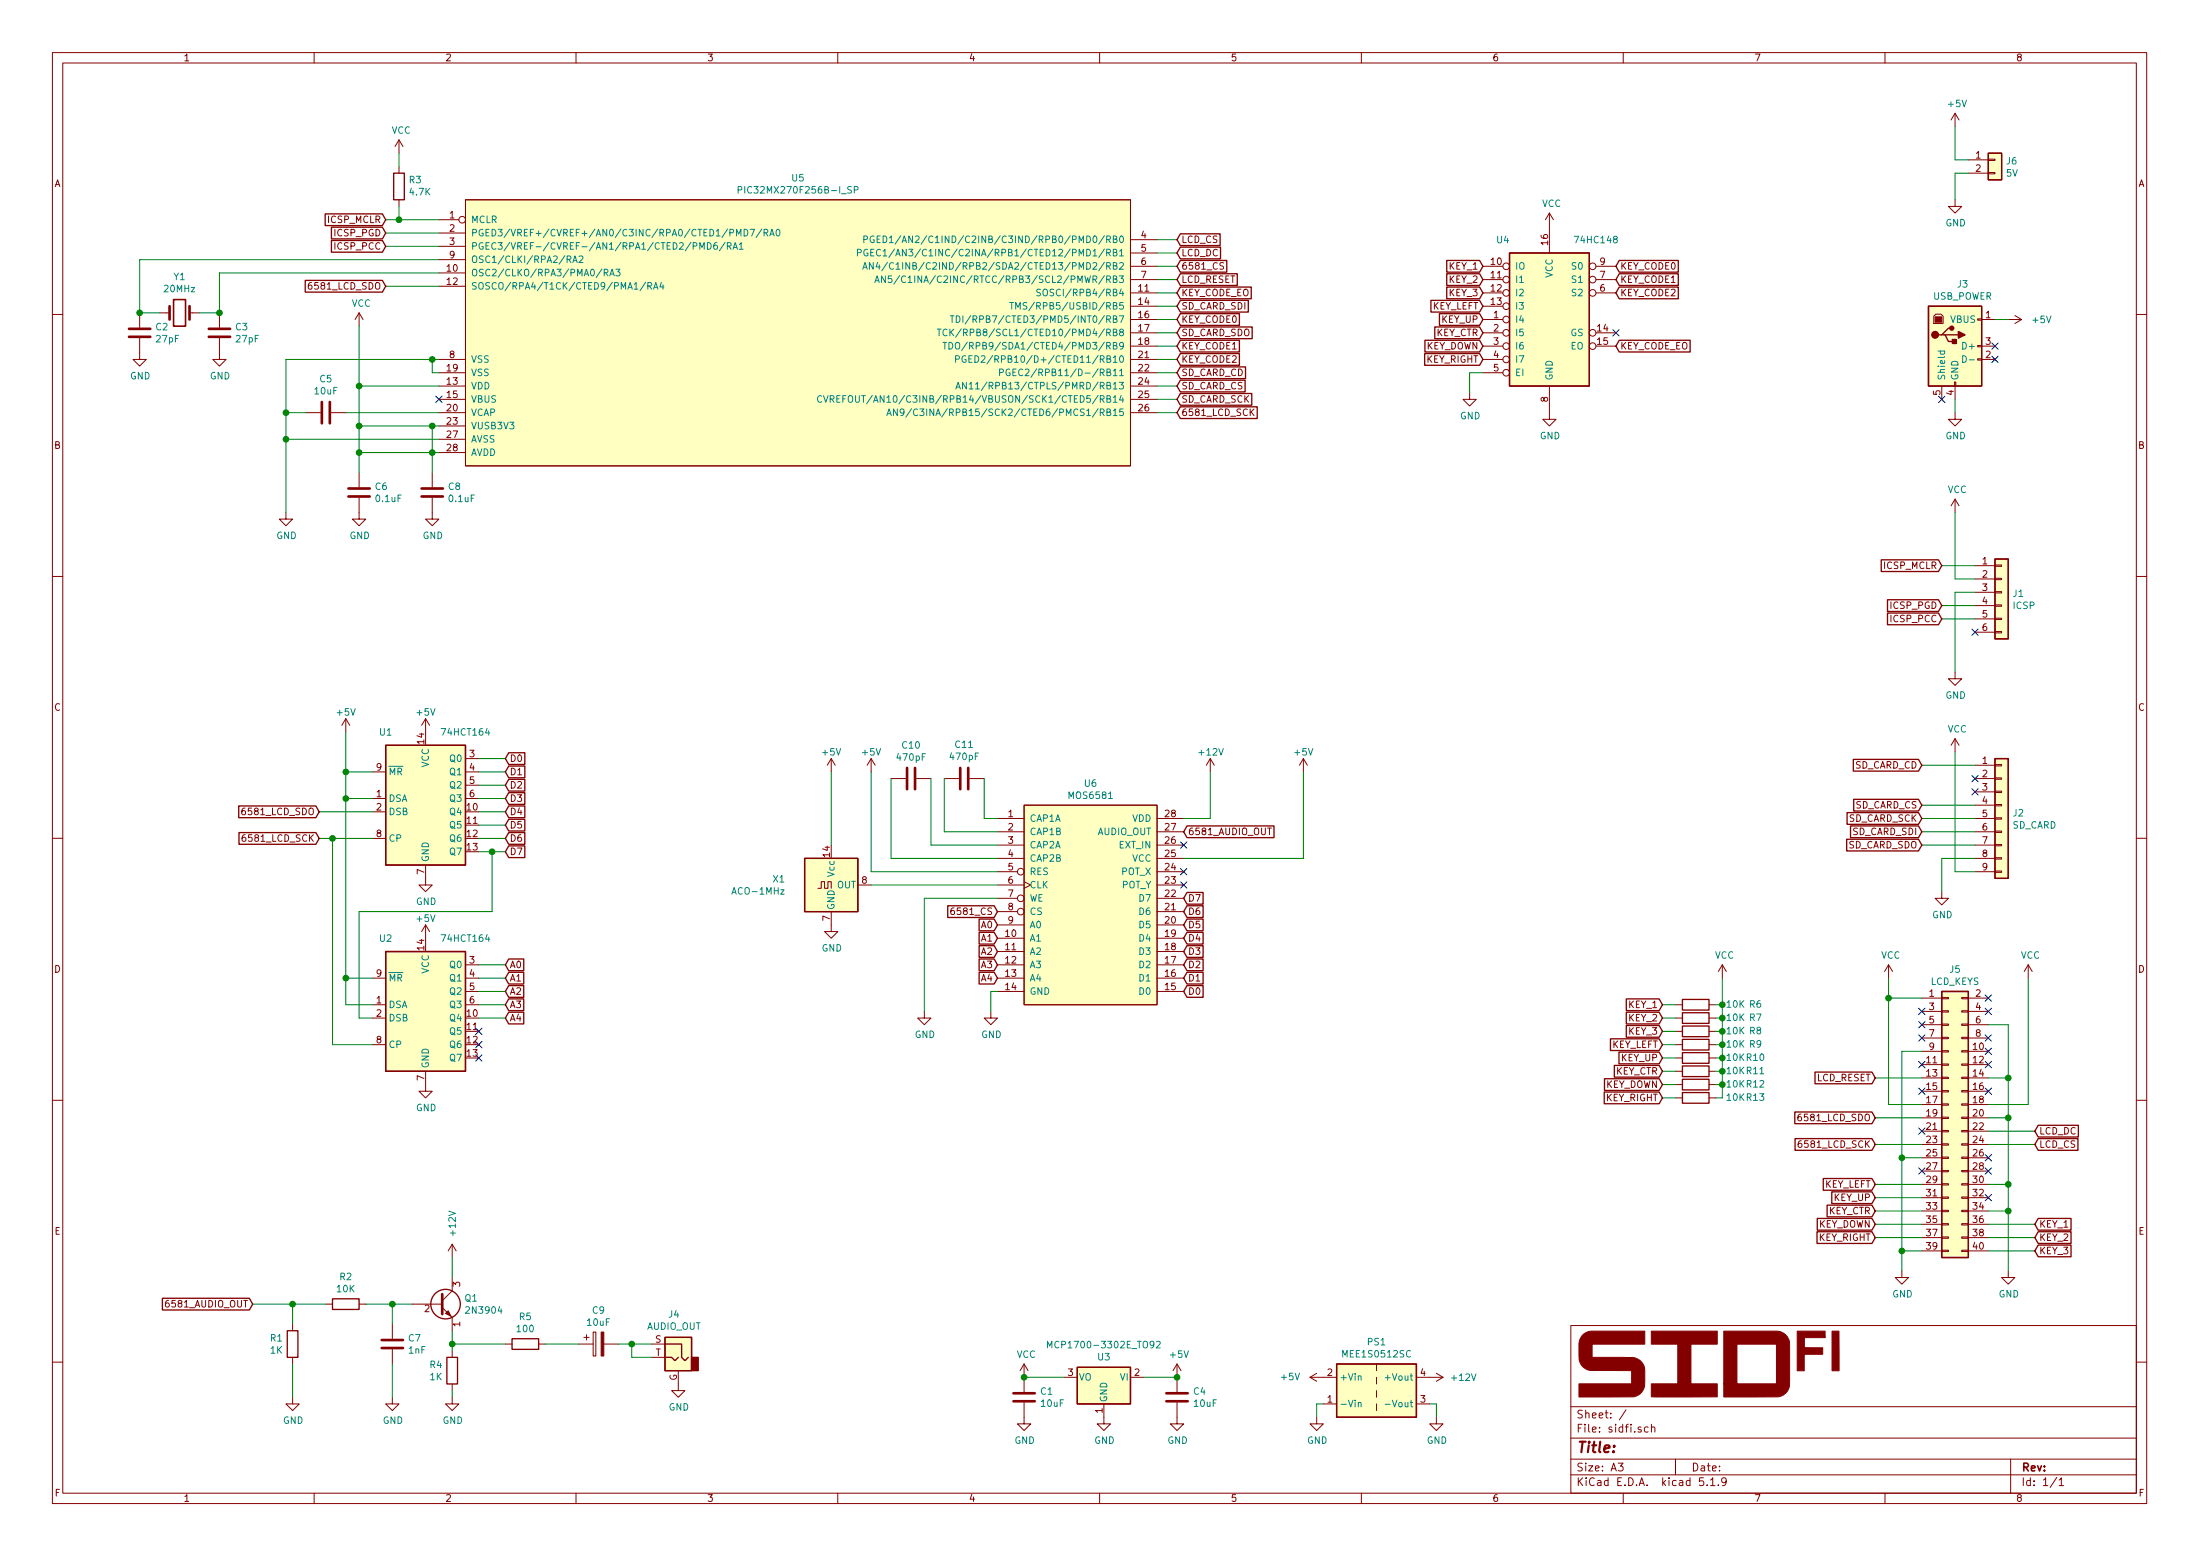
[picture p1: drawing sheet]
EESchema Schematic File Version 4
EELAYER 30 0
EELAYER END
$Descr A3 16535 11693
encoding utf-8
Sheet 1 1
Title ""
Date ""
Rev ""
Comp ""
Comment1 ""
Comment2 ""
Comment3 ""
Comment4 ""
$EndDescr
$Comp
L power:GND #PWR021
U 1 1
P 2150 3850
F 0 "#PWR021" H 2150 3600 50  0001 C CNN
F 1 "GND" H 2155 3677 50  0000 C CNN
F 2 "" H 2150 3850 50  0001 C CNN
F 3 "" H 2150 3850 50  0001 C CNN
	1    2150 3850
	1    0    0    -1  
$EndComp
Wire Wire Line
	2700 3200 2700 2900
$Comp
L power:VCC #PWR024
U 1 1
P 2700 2450
F 0 "#PWR024" H 2700 2300 50  0001 C CNN
F 1 "VCC" H 2717 2623 50  0000 C CNN
F 2 "" H 2700 2450 50  0001 C CNN
F 3 "" H 2700 2450 50  0001 C CNN
	1    2700 2450
	1    0    0    -1  
$EndComp
Wire Wire Line
	2700 3400 2700 3200
Connection ~ 2700 3200
Connection ~ 2700 2900
Wire Wire Line
	2700 2900 2700 2450
$Comp
L Device:C C5
U 1 1
P 2450 3100
F 0 "C5" V 2195 3100 50  0000 C CNN
F 1 "10uF" V 2286 3100 50  0000 C CNN
F 2 "Capacitor_THT:C_Disc_D5.0mm_W2.5mm_P5.00mm" H 2488 2950 50  0001 C CNN
F 3 "~" H 2450 3100 50  0001 C CNN
	1    2450 3100
	0    1    1    0   
$EndComp
Wire Wire Line
	2300 3100 2150 3100
Wire Wire Line
	2150 3100 2150 3300
Connection ~ 2150 3300
Wire Wire Line
	2150 2700 2150 3100
Connection ~ 2150 3100
$Comp
L power:VCC #PWR027
U 1 1
P 3000 1150
F 0 "#PWR027" H 3000 1000 50  0001 C CNN
F 1 "VCC" H 3017 1323 50  0000 C CNN
F 2 "" H 3000 1150 50  0001 C CNN
F 3 "" H 3000 1150 50  0001 C CNN
	1    3000 1150
	1    0    0    -1  
$EndComp
$Comp
L Device:C C6
U 1 1
P 2700 3700
F 0 "C6" H 2815 3746 50  0000 L CNN
F 1 "0.1uF" H 2815 3655 50  0000 L CNN
F 2 "Capacitor_THT:C_Disc_D5.0mm_W2.5mm_P5.00mm" H 2738 3550 50  0001 C CNN
F 3 "~" H 2700 3700 50  0001 C CNN
	1    2700 3700
	1    0    0    -1  
$EndComp
Wire Wire Line
	2600 3100 3300 3100
Wire Wire Line
	2700 3200 3250 3200
Wire Wire Line
	2150 3300 3300 3300
Wire Wire Line
	2700 3400 3250 3400
$Comp
L Device:C C8
U 1 1
P 3250 3700
F 0 "C8" H 3365 3746 50  0000 L CNN
F 1 "0.1uF" H 3365 3655 50  0000 L CNN
F 2 "Capacitor_THT:C_Disc_D5.0mm_W2.5mm_P5.00mm" H 3288 3550 50  0001 C CNN
F 3 "~" H 3250 3700 50  0001 C CNN
	1    3250 3700
	1    0    0    -1  
$EndComp
Wire Wire Line
	3250 3400 3250 3200
Connection ~ 3250 3400
Wire Wire Line
	3250 3400 3300 3400
Connection ~ 3250 3200
Wire Wire Line
	3250 3200 3300 3200
Wire Wire Line
	3250 3400 3250 3550
$Comp
L power:GND #PWR025
U 1 1
P 2700 3850
F 0 "#PWR025" H 2700 3600 50  0001 C CNN
F 1 "GND" H 2705 3677 50  0000 C CNN
F 2 "" H 2700 3850 50  0001 C CNN
F 3 "" H 2700 3850 50  0001 C CNN
	1    2700 3850
	1    0    0    -1  
$EndComp
$Comp
L power:GND #PWR030
U 1 1
P 3250 3850
F 0 "#PWR030" H 3250 3600 50  0001 C CNN
F 1 "GND" H 3255 3677 50  0000 C CNN
F 2 "" H 3250 3850 50  0001 C CNN
F 3 "" H 3250 3850 50  0001 C CNN
	1    3250 3850
	1    0    0    -1  
$EndComp
Wire Wire Line
	2150 3300 2150 3850
$Comp
L Device:R R3
U 1 1
P 3000 1400
F 0 "R3" H 2930 1354 50  0000 R CNN
F 1 "4.7K" H 2930 1445 50  0000 R CNN
F 2 "Resistor_THT:R_Axial_DIN0207_L6.3mm_D2.5mm_P7.62mm_Horizontal" V 2930 1400 50  0001 C CNN
F 3 "~" H 3000 1400 50  0001 C CNN
	1    3000 1400
	-1   0    0    1   
$EndComp
Text GLabel 2900 1750 0    50   Input ~ 0
ICSP_PGD
Text GLabel 2900 1850 0    50   Input ~ 0
ICSP_PCC
Wire Wire Line
	2900 1750 3300 1750
Text GLabel 2900 1650 0    50   Input ~ 0
ICSP_MCLR
Wire Wire Line
	2900 1650 3000 1650
Wire Wire Line
	3000 1550 3000 1650
Connection ~ 3000 1650
Wire Wire Line
	3000 1650 3300 1650
$Comp
L Device:Crystal Y1
U 1 1
P 1350 2350
F 0 "Y1" H 1350 2082 50  0000 C CNN
F 1 "20MHz" H 1350 2173 50  0000 C CNN
F 2 "Crystal:Crystal_HC49-U_Vertical" H 1350 2350 50  0001 C CNN
F 3 "~" H 1350 2350 50  0001 C CNN
	1    1350 2350
	-1   0    0    1   
$EndComp
Wire Wire Line
	1650 2050 1650 2350
$Comp
L Device:C C2
U 1 1
P 1050 2500
F 0 "C2" H 1165 2546 50  0000 L CNN
F 1 "27pF" H 1165 2455 50  0000 L CNN
F 2 "Capacitor_THT:C_Disc_D5.0mm_W2.5mm_P5.00mm" H 1088 2350 50  0001 C CNN
F 3 "~" H 1050 2500 50  0001 C CNN
	1    1050 2500
	1    0    0    -1  
$EndComp
$Comp
L Device:C C3
U 1 1
P 1650 2500
F 0 "C3" H 1765 2546 50  0000 L CNN
F 1 "27pF" H 1765 2455 50  0000 L CNN
F 2 "Capacitor_THT:C_Disc_D5.0mm_W2.5mm_P5.00mm" H 1688 2350 50  0001 C CNN
F 3 "~" H 1650 2500 50  0001 C CNN
	1    1650 2500
	1    0    0    -1  
$EndComp
Wire Wire Line
	1500 2350 1650 2350
Connection ~ 1650 2350
Wire Wire Line
	1200 2350 1050 2350
$Comp
L power:GND #PWR016
U 1 1
P 1650 2650
F 0 "#PWR016" H 1650 2400 50  0001 C CNN
F 1 "GND" H 1655 2477 50  0000 C CNN
F 2 "" H 1650 2650 50  0001 C CNN
F 3 "" H 1650 2650 50  0001 C CNN
	1    1650 2650
	1    0    0    -1  
$EndComp
$Comp
L power:GND #PWR013
U 1 1
P 1050 2650
F 0 "#PWR013" H 1050 2400 50  0001 C CNN
F 1 "GND" H 1055 2477 50  0000 C CNN
F 2 "" H 1050 2650 50  0001 C CNN
F 3 "" H 1050 2650 50  0001 C CNN
	1    1050 2650
	1    0    0    -1  
$EndComp
Wire Wire Line
	2900 1850 3300 1850
NoConn ~ 14850 4750
$Comp
L power:VCC #PWR01
U 1 1
P 14700 3850
F 0 "#PWR01" H 14700 3700 50  0001 C CNN
F 1 "VCC" H 14717 4023 50  0000 C CNN
F 2 "" H 14700 3850 50  0001 C CNN
F 3 "" H 14700 3850 50  0001 C CNN
	1    14700 3850
	1    0    0    -1  
$EndComp
$Comp
L power:GND #PWR02
U 1 1
P 14700 5050
F 0 "#PWR02" H 14700 4800 50  0001 C CNN
F 1 "GND" H 14705 4877 50  0000 C CNN
F 2 "" H 14700 5050 50  0001 C CNN
F 3 "" H 14700 5050 50  0001 C CNN
	1    14700 5050
	1    0    0    -1  
$EndComp
Wire Wire Line
	14700 4450 14700 5050
Wire Wire Line
	14700 4350 14700 3850
Text GLabel 14600 4250 0    50   Input ~ 0
ICSP_MCLR
Text GLabel 14600 4550 0    50   Input ~ 0
ICSP_PGD
Text GLabel 14600 4650 0    50   Input ~ 0
ICSP_PCC
$Comp
L Connector_Generic:Conn_01x06 J1
U 1 1
P 15050 4450
F 0 "J1" H 15130 4442 50  0000 L CNN
F 1 "ICSP" H 15130 4351 50  0000 L CNN
F 2 "Connector_PinHeader_2.54mm:PinHeader_1x06_P2.54mm_Vertical" H 15050 4450 50  0001 C CNN
F 3 "~" H 15050 4450 50  0001 C CNN
	1    15050 4450
	1    0    0    -1  
$EndComp
$Comp
L power:+5V #PWR018
U 1 1
P 8850 10350
F 0 "#PWR018" H 8850 10200 50  0001 C CNN
F 1 "+5V" H 8865 10523 50  0000 C CNN
F 2 "" H 8850 10350 50  0001 C CNN
F 3 "" H 8850 10350 50  0001 C CNN
	1    8850 10350
	1    0    0    -1  
$EndComp
Wire Wire Line
	7700 10350 8000 10350
$Comp
L power:VCC #PWR010
U 1 1
P 7700 10350
F 0 "#PWR010" H 7700 10200 50  0001 C CNN
F 1 "VCC" H 7717 10523 50  0000 C CNN
F 2 "" H 7700 10350 50  0001 C CNN
F 3 "" H 7700 10350 50  0001 C CNN
	1    7700 10350
	1    0    0    -1  
$EndComp
Wire Wire Line
	8600 10350 8850 10350
$Comp
L power:GND #PWR011
U 1 1
P 7700 10650
F 0 "#PWR011" H 7700 10400 50  0001 C CNN
F 1 "GND" H 7705 10477 50  0000 C CNN
F 2 "" H 7700 10650 50  0001 C CNN
F 3 "" H 7700 10650 50  0001 C CNN
	1    7700 10650
	1    0    0    -1  
$EndComp
$Comp
L power:GND #PWR019
U 1 1
P 8850 10650
F 0 "#PWR019" H 8850 10400 50  0001 C CNN
F 1 "GND" H 8855 10477 50  0000 C CNN
F 2 "" H 8850 10650 50  0001 C CNN
F 3 "" H 8850 10650 50  0001 C CNN
	1    8850 10650
	1    0    0    -1  
$EndComp
Connection ~ 7700 10350
$Comp
L Device:C C1
U 1 1
P 7700 10500
F 0 "C1" H 7818 10546 50  0000 L CNN
F 1 "10uF" H 7818 10455 50  0000 L CNN
F 2 "Capacitor_THT:C_Disc_D5.0mm_W2.5mm_P5.00mm" H 7738 10350 50  0001 C CNN
F 3 "~" H 7700 10500 50  0001 C CNN
	1    7700 10500
	1    0    0    -1  
$EndComp
Connection ~ 8850 10350
$Comp
L Device:C C4
U 1 1
P 8850 10500
F 0 "C4" H 8968 10546 50  0000 L CNN
F 1 "10uF" H 8968 10455 50  0000 L CNN
F 2 "Capacitor_THT:C_Disc_D5.0mm_W2.5mm_P5.00mm" H 8888 10350 50  0001 C CNN
F 3 "~" H 8850 10500 50  0001 C CNN
	1    8850 10500
	1    0    0    -1  
$EndComp
$Comp
L power:GND #PWR015
U 1 1
P 8300 10650
F 0 "#PWR015" H 8300 10400 50  0001 C CNN
F 1 "GND" H 8305 10477 50  0000 C CNN
F 2 "" H 8300 10650 50  0001 C CNN
F 3 "" H 8300 10650 50  0001 C CNN
	1    8300 10650
	1    0    0    -1  
$EndComp
$Comp
L Regulator_Linear:MCP1700-3302E_TO92 U3
U 1 1
P 8300 10350
F 0 "U3" H 8300 10201 50  0000 C CNN
F 1 "MCP1700-3302E_TO92" H 8300 10110 50  0000 C CNN
F 2 "Package_TO_SOT_THT:TO-92_HandSolder" H 8300 10150 50  0001 C CIN
F 3 "http://ww1.microchip.com/downloads/en/DeviceDoc/20001826D.pdf" H 8300 10350 50  0001 C CNN
	1    8300 10350
	-1   0    0    1   
$EndComp
Wire Wire Line
	2700 2900 3300 2900
Wire Wire Line
	2700 3400 2700 3550
Connection ~ 2700 3400
Wire Wire Line
	2150 2700 3250 2700
Wire Wire Line
	3300 2800 3250 2800
Wire Wire Line
	3250 2800 3250 2700
Connection ~ 3250 2700
Wire Wire Line
	3250 2700 3300 2700
Wire Wire Line
	3300 2050 1650 2050
$Comp
L sidfi:PIC32MX270F256B-I_SP U5
U 1 1
P 6000 2500
F 0 "U5" H 6000 3665 50  0000 C CNN
F 1 "PIC32MX270F256B-I_SP" H 6000 3574 50  0000 C CNN
F 2 "Package_DIP:DIP-28_W7.62mm_Socket" H 3950 2550 50  0001 C CNN
F 3 "http://ww1.microchip.com/downloads/en/DeviceDoc/PIC32MX1XX2XX-28-36-44-PIN-DS60001168K.pdf" H 4950 2500 50  0001 C CNN
	1    6000 2500
	1    0    0    -1  
$EndComp
$Comp
L sidfi:MOS6581 U6
U 1 1
P 8200 6550
F 0 "U6" H 8200 7215 50  0000 C CNN
F 1 "MOS6581" H 8200 7124 50  0000 C CNN
F 2 "Package_DIP:DIP-28_W15.24mm" H 8300 6550 50  0001 C CNN
F 3 "" H 8300 6550 50  0001 C CNN
	1    8200 6550
	1    0    0    -1  
$EndComp
$Comp
L 74xx:74HCT164 U1
U 1 1
P 3200 6000
F 0 "U1" H 2900 6500 50  0000 C CNN
F 1 "74HCT164" H 3500 6500 50  0000 C CNN
F 2 "Package_DIP:DIP-14_W7.62mm" H 4100 5700 50  0001 C CNN
F 3 "https://assets.nexperia.com/documents/data-sheet/74HC_HCT164.pdf" H 4100 5700 50  0001 C CNN
	1    3200 6000
	1    0    0    -1  
$EndComp
NoConn ~ 8900 6550
NoConn ~ 8900 6650
NoConn ~ 8900 6350
$Comp
L Device:C C11
U 1 1
P 7250 5850
F 0 "C11" V 7502 5850 50  0000 C CNN
F 1 "470pF" V 7411 5850 50  0000 C CNN
F 2 "Capacitor_THT:C_Disc_D5.0mm_W2.5mm_P5.00mm" H 7288 5700 50  0001 C CNN
F 3 "~" H 7250 5850 50  0001 C CNN
	1    7250 5850
	0    -1   -1   0   
$EndComp
$Comp
L Device:C C10
U 1 1
P 6850 5850
F 0 "C10" V 6598 5850 50  0000 C CNN
F 1 "470pF" V 6689 5850 50  0000 C CNN
F 2 "Capacitor_THT:C_Disc_D5.0mm_W2.5mm_P5.00mm" H 6888 5700 50  0001 C CNN
F 3 "~" H 6850 5850 50  0001 C CNN
	1    6850 5850
	0    1    1    0   
$EndComp
Wire Wire Line
	7500 6150 7400 6150
Wire Wire Line
	7400 6150 7400 5850
Wire Wire Line
	7500 6250 7100 6250
Wire Wire Line
	7100 6250 7100 5850
Wire Wire Line
	7500 6350 7000 6350
Wire Wire Line
	7000 6350 7000 5850
Wire Wire Line
	7500 6450 6700 6450
Wire Wire Line
	6700 6450 6700 5850
Text GLabel 7500 6950 0    50   Input ~ 0
A0
Text GLabel 7500 7050 0    50   Input ~ 0
A1
Text GLabel 7500 7150 0    50   Input ~ 0
A2
Text GLabel 7500 7250 0    50   Input ~ 0
A3
Text GLabel 7500 7350 0    50   Input ~ 0
A4
Text GLabel 8900 6750 2    50   Input ~ 0
D7
Text GLabel 8900 6850 2    50   Input ~ 0
D6
Text GLabel 8900 6950 2    50   Input ~ 0
D5
Text GLabel 8900 7050 2    50   Input ~ 0
D4
Text GLabel 8900 7150 2    50   Input ~ 0
D3
Text GLabel 8900 7250 2    50   Input ~ 0
D2
Text GLabel 8900 7350 2    50   Input ~ 0
D1
Text GLabel 8900 7450 2    50   Input ~ 0
D0
Text GLabel 3800 5700 2    50   Input ~ 0
D0
Text GLabel 3800 5800 2    50   Input ~ 0
D1
Text GLabel 3800 5900 2    50   Input ~ 0
D2
Text GLabel 3800 6000 2    50   Input ~ 0
D3
Text GLabel 3800 6100 2    50   Input ~ 0
D4
Text GLabel 3800 6200 2    50   Input ~ 0
D5
Text GLabel 3800 6300 2    50   Input ~ 0
D6
Text GLabel 3800 6400 2    50   Input ~ 0
D7
$Comp
L sidfi:MEE1S0512SC PS1
U 1 1
P 10350 10450
F 0 "PS1" H 10350 10817 50  0000 C CNN
F 1 "MEE1S0512SC" H 10350 10726 50  0000 C CNN
F 2 "Converter_DCDC:Converter_DCDC_Murata_MEE1SxxxxSC_THT" H 9300 10200 50  0001 L CNN
F 3 "https://power.murata.com/pub/data/power/ncl/kdc_mee1.pdf" H 11400 10150 50  0001 L CNN
	1    10350 10450
	1    0    0    -1  
$EndComp
$Comp
L power:+5V #PWR038
U 1 1
P 9950 10350
F 0 "#PWR038" H 9950 10200 50  0001 C CNN
F 1 "+5V" V 9950 10600 50  0000 C CNN
F 2 "" H 9950 10350 50  0001 C CNN
F 3 "" H 9950 10350 50  0001 C CNN
	1    9950 10350
	0    -1   -1   0   
$EndComp
$Comp
L power:GND #PWR037
U 1 1
P 9900 10650
F 0 "#PWR037" H 9900 10400 50  0001 C CNN
F 1 "GND" H 9905 10477 50  0000 C CNN
F 2 "" H 9900 10650 50  0001 C CNN
F 3 "" H 9900 10650 50  0001 C CNN
	1    9900 10650
	1    0    0    -1  
$EndComp
$Comp
L power:GND #PWR040
U 1 1
P 10800 10650
F 0 "#PWR040" H 10800 10400 50  0001 C CNN
F 1 "GND" H 10805 10477 50  0000 C CNN
F 2 "" H 10800 10650 50  0001 C CNN
F 3 "" H 10800 10650 50  0001 C CNN
	1    10800 10650
	1    0    0    -1  
$EndComp
Wire Wire Line
	10750 10550 10800 10550
Wire Wire Line
	10800 10550 10800 10650
Wire Wire Line
	9950 10550 9900 10550
Wire Wire Line
	9900 10550 9900 10650
$Comp
L power:+12V #PWR039
U 1 1
P 10750 10350
F 0 "#PWR039" H 10750 10200 50  0001 C CNN
F 1 "+12V" V 10750 10500 50  0000 L CNN
F 2 "" H 10750 10350 50  0001 C CNN
F 3 "" H 10750 10350 50  0001 C CNN
	1    10750 10350
	0    1    1    0   
$EndComp
$Comp
L power:+12V #PWR041
U 1 1
P 9100 5800
F 0 "#PWR041" H 9100 5650 50  0001 C CNN
F 1 "+12V" H 9000 5950 50  0000 L CNN
F 2 "" H 9100 5800 50  0001 C CNN
F 3 "" H 9100 5800 50  0001 C CNN
	1    9100 5800
	1    0    0    -1  
$EndComp
$Comp
L power:+5V #PWR06
U 1 1
P 3200 5500
F 0 "#PWR06" H 3200 5350 50  0001 C CNN
F 1 "+5V" H 3200 5650 50  0000 C CNN
F 2 "" H 3200 5500 50  0001 C CNN
F 3 "" H 3200 5500 50  0001 C CNN
	1    3200 5500
	1    0    0    -1  
$EndComp
$Comp
L power:GND #PWR07
U 1 1
P 3200 6600
F 0 "#PWR07" H 3200 6350 50  0001 C CNN
F 1 "GND" H 3205 6427 50  0000 C CNN
F 2 "" H 3200 6600 50  0001 C CNN
F 3 "" H 3200 6600 50  0001 C CNN
	1    3200 6600
	1    0    0    -1  
$EndComp
$Comp
L power:+5V #PWR031
U 1 1
P 6250 5800
F 0 "#PWR031" H 6250 5650 50  0001 C CNN
F 1 "+5V" H 6250 5950 50  0000 C CNN
F 2 "" H 6250 5800 50  0001 C CNN
F 3 "" H 6250 5800 50  0001 C CNN
	1    6250 5800
	1    0    0    -1  
$EndComp
$Comp
L power:GND #PWR032
U 1 1
P 6250 6950
F 0 "#PWR032" H 6250 6700 50  0001 C CNN
F 1 "GND" H 6255 6777 50  0000 C CNN
F 2 "" H 6250 6950 50  0001 C CNN
F 3 "" H 6250 6950 50  0001 C CNN
	1    6250 6950
	1    0    0    -1  
$EndComp
Wire Wire Line
	6550 6650 7500 6650
$Comp
L Oscillator:ACO-xxxMHz X1
U 1 1
P 6250 6650
F 0 "X1" H 5907 6696 50  0000 R CNN
F 1 "ACO-1MHz" H 5907 6605 50  0000 R CNN
F 2 "Oscillator:Oscillator_DIP-14" H 6700 6300 50  0001 C CNN
F 3 "http://www.conwin.com/datasheets/cx/cx030.pdf" H 6150 6650 50  0001 C CNN
	1    6250 6650
	1    0    0    -1  
$EndComp
Text GLabel 7500 6850 0    50   Input ~ 0
6581_CS
$Comp
L power:GND #PWR036
U 1 1
P 7450 7600
F 0 "#PWR036" H 7450 7350 50  0001 C CNN
F 1 "GND" H 7455 7427 50  0000 C CNN
F 2 "" H 7450 7600 50  0001 C CNN
F 3 "" H 7450 7600 50  0001 C CNN
	1    7450 7600
	1    0    0    -1  
$EndComp
Wire Wire Line
	7500 7450 7450 7450
Wire Wire Line
	7450 7450 7450 7600
Text GLabel 8900 6250 2    50   Input ~ 0
6581_AUDIO_OUT
$Comp
L power:GND #PWR035
U 1 1
P 6950 7600
F 0 "#PWR035" H 6950 7350 50  0001 C CNN
F 1 "GND" H 6955 7427 50  0000 C CNN
F 2 "" H 6950 7600 50  0001 C CNN
F 3 "" H 6950 7600 50  0001 C CNN
	1    6950 7600
	1    0    0    -1  
$EndComp
Wire Wire Line
	7500 6750 6950 6750
Wire Wire Line
	6950 6750 6950 7600
$Comp
L power:+5V #PWR033
U 1 1
P 6550 5800
F 0 "#PWR033" H 6550 5650 50  0001 C CNN
F 1 "+5V" H 6550 5950 50  0000 C CNN
F 2 "" H 6550 5800 50  0001 C CNN
F 3 "" H 6550 5800 50  0001 C CNN
	1    6550 5800
	1    0    0    -1  
$EndComp
Wire Wire Line
	7500 6550 6550 6550
$Comp
L power:+5V #PWR05
U 1 1
P 2600 5500
F 0 "#PWR05" H 2600 5350 50  0001 C CNN
F 1 "+5V" H 2600 5650 50  0000 C CNN
F 2 "" H 2600 5500 50  0001 C CNN
F 3 "" H 2600 5500 50  0001 C CNN
	1    2600 5500
	1    0    0    -1  
$EndComp
Wire Wire Line
	2800 6000 2600 6000
Wire Wire Line
	2600 6000 2600 5800
Wire Wire Line
	2800 5800 2600 5800
Connection ~ 2600 5800
Wire Wire Line
	2600 5800 2600 5500
Wire Wire Line
	3600 5700 3800 5700
Wire Wire Line
	3800 5800 3600 5800
Wire Wire Line
	3600 5900 3800 5900
Wire Wire Line
	3800 6000 3600 6000
Wire Wire Line
	3600 6100 3800 6100
Wire Wire Line
	3600 6200 3800 6200
Wire Wire Line
	3600 6300 3800 6300
Text GLabel 2400 6300 0    50   Input ~ 0
6581_LCD_SCK
Text GLabel 2400 6100 0    50   Input ~ 0
6581_LCD_SDO
Wire Wire Line
	2400 6100 2800 6100
Text GLabel 2900 2150 0    50   Input ~ 0
6581_LCD_SDO
Wire Wire Line
	2900 2150 3300 2150
Text GLabel 8850 3100 2    50   Input ~ 0
6581_LCD_SCK
Wire Wire Line
	8700 3100 8850 3100
Text GLabel 8850 2000 2    50   Input ~ 0
6581_CS
Wire Wire Line
	8850 2000 8700 2000
Text GLabel 8850 2900 2    50   Input ~ 0
SD_CARD_CS
Wire Wire Line
	8850 2900 8700 2900
Text GLabel 8850 2800 2    50   Input ~ 0
SD_CARD_CD
Wire Wire Line
	8700 2800 8850 2800
Text GLabel 8850 2500 2    50   Input ~ 0
SD_CARD_SDO
Text GLabel 8850 2300 2    50   Input ~ 0
SD_CARD_SDI
Text GLabel 8850 3000 2    50   Input ~ 0
SD_CARD_SCK
Wire Wire Line
	8850 3000 8700 3000
Wire Wire Line
	8850 2500 8700 2500
Wire Wire Line
	8850 2300 8700 2300
Text GLabel 1900 9800 0    50   Input ~ 0
6581_AUDIO_OUT
$Comp
L Connector:AudioJack2_Ground J4
U 1 1
P 5100 10200
F 0 "J4" H 5132 10525 50  0000 C CNN
F 1 "AUDIO_OUT" H 5132 10434 50  0000 C CNN
F 2 "sidfi:CUI_SJ1-3523NG" H 5100 10200 50  0001 C CNN
F 3 "~" H 5100 10200 50  0001 C CNN
	1    5100 10200
	-1   0    0    -1  
$EndComp
$Comp
L power:GND #PWR034
U 1 1
P 5100 10400
F 0 "#PWR034" H 5100 10150 50  0001 C CNN
F 1 "GND" H 5105 10227 50  0000 C CNN
F 2 "" H 5100 10400 50  0001 C CNN
F 3 "" H 5100 10400 50  0001 C CNN
	1    5100 10400
	1    0    0    -1  
$EndComp
$Comp
L Device:R R1
U 1 1
P 2200 10100
F 0 "R1" H 2270 10146 50  0000 L CNN
F 1 "1K" H 2270 10055 50  0000 L CNN
F 2 "Resistor_THT:R_Axial_DIN0207_L6.3mm_D2.5mm_P7.62mm_Horizontal" V 2130 10100 50  0001 C CNN
F 3 "~" H 2200 10100 50  0001 C CNN
	1    2200 10100
	-1   0    0    -1  
$EndComp
Wire Wire Line
	2200 9950 2200 9800
Connection ~ 2200 9800
Wire Wire Line
	2200 9800 1900 9800
$Comp
L power:GND #PWR020
U 1 1
P 2200 10500
F 0 "#PWR020" H 2200 10250 50  0001 C CNN
F 1 "GND" H 2205 10327 50  0000 C CNN
F 2 "" H 2200 10500 50  0001 C CNN
F 3 "" H 2200 10500 50  0001 C CNN
	1    2200 10500
	1    0    0    -1  
$EndComp
NoConn ~ 3300 3000
$Comp
L Connector_Generic:Conn_01x09 J2
U 1 1
P 15050 6150
F 0 "J2" H 15130 6192 50  0000 L CNN
F 1 "SD_CARD" H 15130 6101 50  0000 L CNN
F 2 "Connector_PinSocket_2.54mm:PinSocket_1x09_P2.54mm_Horizontal" H 15050 6150 50  0001 C CNN
F 3 "~" H 15050 6150 50  0001 C CNN
	1    15050 6150
	1    0    0    -1  
$EndComp
$Comp
L power:VCC #PWR03
U 1 1
P 14700 5650
F 0 "#PWR03" H 14700 5500 50  0001 C CNN
F 1 "VCC" H 14717 5823 50  0000 C CNN
F 2 "" H 14700 5650 50  0001 C CNN
F 3 "" H 14700 5650 50  0001 C CNN
	1    14700 5650
	1    0    0    -1  
$EndComp
$Comp
L power:GND #PWR04
U 1 1
P 14600 6700
F 0 "#PWR04" H 14600 6450 50  0001 C CNN
F 1 "GND" H 14605 6527 50  0000 C CNN
F 2 "" H 14600 6700 50  0001 C CNN
F 3 "" H 14600 6700 50  0001 C CNN
	1    14600 6700
	1    0    0    -1  
$EndComp
Text GLabel 14450 6150 0    50   Input ~ 0
SD_CARD_SCK
Text GLabel 14450 6250 0    50   Input ~ 0
SD_CARD_SDI
Text GLabel 14450 6350 0    50   Input ~ 0
SD_CARD_SDO
Text GLabel 14450 6050 0    50   Input ~ 0
SD_CARD_CS
Text GLabel 14450 5750 0    50   Input ~ 0
SD_CARD_CD
Wire Wire Line
	14600 4250 14850 4250
Wire Wire Line
	14700 4350 14850 4350
Wire Wire Line
	14700 4450 14850 4450
Wire Wire Line
	14600 4550 14850 4550
Wire Wire Line
	14600 4650 14850 4650
$Comp
L Device:R R2
U 1 1
P 2600 9800
F 0 "R2" V 2393 9800 50  0000 C CNN
F 1 "10K" V 2484 9800 50  0000 C CNN
F 2 "Resistor_THT:R_Axial_DIN0207_L6.3mm_D2.5mm_P7.62mm_Horizontal" V 2530 9800 50  0001 C CNN
F 3 "~" H 2600 9800 50  0001 C CNN
	1    2600 9800
	0    -1   1    0   
$EndComp
Wire Wire Line
	2450 9800 2200 9800
$Comp
L Transistor_BJT:2N3904 Q1
U 1 1
P 3300 9800
F 0 "Q1" H 3490 9846 50  0000 L CNN
F 1 "2N3904" H 3490 9755 50  0000 L CNN
F 2 "Package_TO_SOT_THT:TO-92_HandSolder" H 3500 9725 50  0001 L CIN
F 3 "https://www.onsemi.com/pub/Collateral/2N3903-D.PDF" H 3300 9800 50  0001 L CNN
	1    3300 9800
	1    0    0    -1  
$EndComp
Wire Wire Line
	2750 9800 2950 9800
$Comp
L power:+12V #PWR028
U 1 1
P 3400 9450
F 0 "#PWR028" H 3400 9300 50  0001 C CNN
F 1 "+12V" V 3400 9600 50  0000 L CNN
F 2 "" H 3400 9450 50  0001 C CNN
F 3 "" H 3400 9450 50  0001 C CNN
	1    3400 9450
	1    0    0    -1  
$EndComp
Wire Wire Line
	3400 9450 3400 9600
$Comp
L Device:C C7
U 1 1
P 2950 10100
F 0 "C7" H 3065 10146 50  0000 L CNN
F 1 "1nF" H 3065 10055 50  0000 L CNN
F 2 "Capacitor_THT:C_Disc_D5.0mm_W2.5mm_P5.00mm" H 2988 9950 50  0001 C CNN
F 3 "~" H 2950 10100 50  0001 C CNN
	1    2950 10100
	1    0    0    -1  
$EndComp
Wire Wire Line
	2950 9800 2950 9950
Connection ~ 2950 9800
Wire Wire Line
	2950 9800 3100 9800
$Comp
L power:GND #PWR026
U 1 1
P 2950 10500
F 0 "#PWR026" H 2950 10250 50  0001 C CNN
F 1 "GND" H 2955 10327 50  0000 C CNN
F 2 "" H 2950 10500 50  0001 C CNN
F 3 "" H 2950 10500 50  0001 C CNN
	1    2950 10500
	1    0    0    -1  
$EndComp
$Comp
L Device:R R4
U 1 1
P 3400 10300
F 0 "R4" H 3470 10346 50  0000 L CNN
F 1 "1K" H 3470 10255 50  0000 L CNN
F 2 "Resistor_THT:R_Axial_DIN0207_L6.3mm_D2.5mm_P7.62mm_Horizontal" V 3330 10300 50  0001 C CNN
F 3 "~" H 3400 10300 50  0001 C CNN
	1    3400 10300
	-1   0    0    -1  
$EndComp
$Comp
L power:GND #PWR029
U 1 1
P 3400 10500
F 0 "#PWR029" H 3400 10250 50  0001 C CNN
F 1 "GND" H 3405 10327 50  0000 C CNN
F 2 "" H 3400 10500 50  0001 C CNN
F 3 "" H 3400 10500 50  0001 C CNN
	1    3400 10500
	1    0    0    -1  
$EndComp
$Comp
L Device:R R5
U 1 1
P 3950 10100
F 0 "R5" V 3743 10100 50  0000 C CNN
F 1 "100" V 3834 10100 50  0000 C CNN
F 2 "Resistor_THT:R_Axial_DIN0207_L6.3mm_D2.5mm_P7.62mm_Horizontal" V 3880 10100 50  0001 C CNN
F 3 "~" H 3950 10100 50  0001 C CNN
	1    3950 10100
	0    -1   1    0   
$EndComp
$Comp
L Device:CP C9
U 1 1
P 4500 10100
F 0 "C9" V 4245 10100 50  0000 C CNN
F 1 "10uF" V 4336 10100 50  0000 C CNN
F 2 "Capacitor_THT:CP_Radial_D4.0mm_P1.50mm" H 4538 9950 50  0001 C CNN
F 3 "~" H 4500 10100 50  0001 C CNN
	1    4500 10100
	0    -1   1    0   
$EndComp
Wire Wire Line
	3400 10000 3400 10100
Wire Wire Line
	3400 10100 3800 10100
Connection ~ 3400 10100
Wire Wire Line
	3400 10100 3400 10150
Wire Wire Line
	4100 10100 4350 10100
Wire Wire Line
	4650 10100 4750 10100
Wire Wire Line
	4750 10100 4750 10200
Wire Wire Line
	4750 10200 4900 10200
Connection ~ 4750 10100
Wire Wire Line
	4750 10100 4900 10100
$Comp
L Connector_Generic:Conn_02x20_Odd_Even J5
U 1 1
P 14650 8400
F 0 "J5" H 14700 9517 50  0000 C CNN
F 1 "LCD_KEYS" H 14700 9426 50  0000 C CNN
F 2 "Connector_PinHeader_2.54mm:PinHeader_2x20_P2.54mm_Vertical" H 14650 8400 50  0001 C CNN
F 3 "~" H 14650 8400 50  0001 C CNN
	1    14650 8400
	1    0    0    -1  
$EndComp
$Comp
L power:VCC #PWR043
U 1 1
P 14200 7350
F 0 "#PWR043" H 14200 7200 50  0001 C CNN
F 1 "VCC" H 14217 7523 50  0000 C CNN
F 2 "" H 14200 7350 50  0001 C CNN
F 3 "" H 14200 7350 50  0001 C CNN
	1    14200 7350
	1    0    0    -1  
$EndComp
$Comp
L power:GND #PWR044
U 1 1
P 14300 9550
F 0 "#PWR044" H 14300 9300 50  0001 C CNN
F 1 "GND" H 14305 9377 50  0000 C CNN
F 2 "" H 14300 9550 50  0001 C CNN
F 3 "" H 14300 9550 50  0001 C CNN
	1    14300 9550
	1    0    0    -1  
$EndComp
Wire Wire Line
	14450 7900 14300 7900
Wire Wire Line
	14300 7900 14300 8700
Wire Wire Line
	14450 8700 14300 8700
Connection ~ 14300 8700
Wire Wire Line
	14300 8700 14300 9400
Wire Wire Line
	14450 9400 14300 9400
Connection ~ 14300 9400
Wire Wire Line
	14300 9400 14300 9550
$Comp
L power:GND #PWR046
U 1 1
P 15100 9550
F 0 "#PWR046" H 15100 9300 50  0001 C CNN
F 1 "GND" H 15105 9377 50  0000 C CNN
F 2 "" H 15100 9550 50  0001 C CNN
F 3 "" H 15100 9550 50  0001 C CNN
	1    15100 9550
	1    0    0    -1  
$EndComp
Wire Wire Line
	15100 7700 15100 8100
Wire Wire Line
	14950 7700 15100 7700
Wire Wire Line
	14950 8100 15100 8100
Connection ~ 15100 8100
Wire Wire Line
	15100 8100 15100 8400
Wire Wire Line
	14950 8900 15100 8900
Connection ~ 15100 8900
Wire Wire Line
	15100 8900 15100 9100
Wire Wire Line
	14950 9100 15100 9100
Wire Wire Line
	15100 9100 15100 9550
Connection ~ 15100 9100
Wire Wire Line
	14950 8400 15100 8400
Connection ~ 15100 8400
Wire Wire Line
	15100 8400 15100 8900
Wire Wire Line
	14450 8300 14200 8300
Wire Wire Line
	14200 8300 14200 7500
Wire Wire Line
	14200 7500 14450 7500
Connection ~ 14200 7500
Wire Wire Line
	14200 7500 14200 7350
Text GLabel 14100 8100 0    50   Input ~ 0
LCD_RESET
Text GLabel 14100 8400 0    50   Input ~ 0
6581_LCD_SDO
Text GLabel 14100 8600 0    50   Input ~ 0
6581_LCD_SCK
Wire Wire Line
	14100 8600 14450 8600
Wire Wire Line
	14100 8400 14450 8400
Wire Wire Line
	14100 8100 14450 8100
Text GLabel 15300 8600 2    50   Input ~ 0
LCD_CS
Text GLabel 15300 8500 2    50   Input ~ 0
LCD_DC
Wire Wire Line
	14950 8500 15300 8500
Wire Wire Line
	14950 8600 15300 8600
NoConn ~ 14950 7500
NoConn ~ 14950 7600
NoConn ~ 14950 7800
NoConn ~ 14950 7900
NoConn ~ 14950 8000
NoConn ~ 14950 8200
NoConn ~ 14950 8700
NoConn ~ 14950 8800
NoConn ~ 14950 9000
NoConn ~ 14450 8800
NoConn ~ 14450 8500
NoConn ~ 14450 8200
NoConn ~ 14450 8000
NoConn ~ 14450 7800
NoConn ~ 14450 7700
NoConn ~ 14450 7600
$Comp
L power:VCC #PWR045
U 1 1
P 15250 7350
F 0 "#PWR045" H 15250 7200 50  0001 C CNN
F 1 "VCC" H 15267 7523 50  0000 C CNN
F 2 "" H 15250 7350 50  0001 C CNN
F 3 "" H 15250 7350 50  0001 C CNN
	1    15250 7350
	1    0    0    -1  
$EndComp
Text GLabel 8850 2100 2    50   Input ~ 0
LCD_RESET
Text GLabel 8850 1900 2    50   Input ~ 0
LCD_DC
Text GLabel 8850 1800 2    50   Input ~ 0
LCD_CS
Wire Wire Line
	8700 1800 8850 1800
Wire Wire Line
	8700 1900 8850 1900
Wire Wire Line
	8700 2100 8850 2100
Wire Wire Line
	3000 1150 3000 1250
Wire Wire Line
	3400 10450 3400 10500
Wire Wire Line
	2950 10250 2950 10500
Wire Wire Line
	2200 10250 2200 10500
Text GLabel 14100 8900 0    50   Input ~ 0
KEY_LEFT
Text GLabel 14100 9000 0    50   Input ~ 0
KEY_UP
Text GLabel 14100 9200 0    50   Input ~ 0
KEY_DOWN
Text GLabel 14100 9300 0    50   Input ~ 0
KEY_RIGHT
Text GLabel 14100 9100 0    50   Input ~ 0
KEY_CTR
Wire Wire Line
	14100 8900 14450 8900
Wire Wire Line
	14100 9000 14450 9000
Wire Wire Line
	14100 9100 14450 9100
Wire Wire Line
	14100 9200 14450 9200
Wire Wire Line
	14100 9300 14450 9300
Text GLabel 15300 9200 2    50   Input ~ 0
KEY_1
Text GLabel 15300 9300 2    50   Input ~ 0
KEY_2
Text GLabel 15300 9400 2    50   Input ~ 0
KEY_3
Wire Wire Line
	14950 9200 15300 9200
Wire Wire Line
	14950 9300 15300 9300
Wire Wire Line
	14950 9400 15300 9400
$Comp
L 74xx:74LS148 U4
U 1 1
P 11650 2400
F 0 "U4" H 11300 3000 50  0000 C CNN
F 1 "74HC148" H 12000 3000 50  0000 C CNN
F 2 "Package_DIP:DIP-16_W7.62mm" H 11650 2400 50  0001 C CNN
F 3 "http://www.ti.com/lit/gpn/sn74LS148" H 11650 2400 50  0001 C CNN
	1    11650 2400
	1    0    0    -1  
$EndComp
$Comp
L power:GND #PWR023
U 1 1
P 11650 3100
F 0 "#PWR023" H 11650 2850 50  0001 C CNN
F 1 "GND" H 11655 2927 50  0000 C CNN
F 2 "" H 11650 3100 50  0001 C CNN
F 3 "" H 11650 3100 50  0001 C CNN
	1    11650 3100
	1    0    0    -1  
$EndComp
$Comp
L power:VCC #PWR022
U 1 1
P 11650 1700
F 0 "#PWR022" H 11650 1550 50  0001 C CNN
F 1 "VCC" H 11667 1873 50  0000 C CNN
F 2 "" H 11650 1700 50  0001 C CNN
F 3 "" H 11650 1700 50  0001 C CNN
	1    11650 1700
	1    0    0    -1  
$EndComp
$Comp
L power:GND #PWR017
U 1 1
P 11050 2950
F 0 "#PWR017" H 11050 2700 50  0001 C CNN
F 1 "GND" H 11055 2777 50  0000 C CNN
F 2 "" H 11050 2950 50  0001 C CNN
F 3 "" H 11050 2950 50  0001 C CNN
	1    11050 2950
	1    0    0    -1  
$EndComp
Wire Wire Line
	11150 2800 11050 2800
Wire Wire Line
	11050 2800 11050 2950
Text GLabel 11150 2000 0    50   Input ~ 0
KEY_1
Text GLabel 11150 2100 0    50   Input ~ 0
KEY_2
Text GLabel 11150 2200 0    50   Input ~ 0
KEY_3
Text GLabel 11150 2300 0    50   Input ~ 0
KEY_LEFT
Text GLabel 11150 2400 0    50   Input ~ 0
KEY_UP
Text GLabel 11150 2500 0    50   Input ~ 0
KEY_CTR
Text GLabel 11150 2600 0    50   Input ~ 0
KEY_DOWN
Text GLabel 11150 2700 0    50   Input ~ 0
KEY_RIGHT
NoConn ~ 12150 2500
Text GLabel 12150 2600 2    50   Input ~ 0
KEY_CODE_EO
Text GLabel 12150 2000 2    50   Input ~ 0
KEY_CODE0
Text GLabel 12150 2100 2    50   Input ~ 0
KEY_CODE1
Text GLabel 12150 2200 2    50   Input ~ 0
KEY_CODE2
Text GLabel 8850 2200 2    50   Input ~ 0
KEY_CODE_EO
Text GLabel 8850 2400 2    50   Input ~ 0
KEY_CODE0
Text GLabel 8850 2600 2    50   Input ~ 0
KEY_CODE1
Text GLabel 8850 2700 2    50   Input ~ 0
KEY_CODE2
Wire Wire Line
	8700 2200 8850 2200
Wire Wire Line
	8700 2400 8850 2400
Wire Wire Line
	8700 2600 8850 2600
Wire Wire Line
	8700 2700 8850 2700
Text GLabel 12500 7850 0    50   Input ~ 0
KEY_LEFT
Text GLabel 12500 7950 0    50   Input ~ 0
KEY_UP
Text GLabel 12500 8150 0    50   Input ~ 0
KEY_DOWN
Text GLabel 12500 8250 0    50   Input ~ 0
KEY_RIGHT
Text GLabel 12500 8050 0    50   Input ~ 0
KEY_CTR
Text GLabel 12500 7550 0    50   Input ~ 0
KEY_1
Text GLabel 12500 7650 0    50   Input ~ 0
KEY_2
Text GLabel 12500 7750 0    50   Input ~ 0
KEY_3
$Comp
L Device:R R6
U 1 1
P 12750 7550
F 0 "R6" V 12750 7100 50  0000 C CNN
F 1 "10K" V 12750 7250 50  0000 C CNN
F 2 "Resistor_THT:R_Axial_DIN0207_L6.3mm_D2.5mm_P7.62mm_Horizontal" V 12680 7550 50  0001 C CNN
F 3 "~" H 12750 7550 50  0001 C CNN
	1    12750 7550
	0    -1   -1   0   
$EndComp
$Comp
L Device:R R7
U 1 1
P 12750 7650
F 0 "R7" V 12750 7200 50  0000 C CNN
F 1 "10K" V 12750 7350 50  0000 C CNN
F 2 "Resistor_THT:R_Axial_DIN0207_L6.3mm_D2.5mm_P7.62mm_Horizontal" V 12680 7650 50  0001 C CNN
F 3 "~" H 12750 7650 50  0001 C CNN
	1    12750 7650
	0    -1   -1   0   
$EndComp
$Comp
L Device:R R8
U 1 1
P 12750 7750
F 0 "R8" V 12750 7300 50  0000 C CNN
F 1 "10K" V 12750 7450 50  0000 C CNN
F 2 "Resistor_THT:R_Axial_DIN0207_L6.3mm_D2.5mm_P7.62mm_Horizontal" V 12680 7750 50  0001 C CNN
F 3 "~" H 12750 7750 50  0001 C CNN
	1    12750 7750
	0    -1   -1   0   
$EndComp
$Comp
L Device:R R9
U 1 1
P 12750 7850
F 0 "R9" V 12750 7400 50  0000 C CNN
F 1 "10K" V 12750 7550 50  0000 C CNN
F 2 "Resistor_THT:R_Axial_DIN0207_L6.3mm_D2.5mm_P7.62mm_Horizontal" V 12680 7850 50  0001 C CNN
F 3 "~" H 12750 7850 50  0001 C CNN
	1    12750 7850
	0    -1   -1   0   
$EndComp
$Comp
L Device:R R10
U 1 1
P 12750 7950
F 0 "R10" V 12750 7500 50  0000 C CNN
F 1 "10K" V 12750 7650 50  0000 C CNN
F 2 "Resistor_THT:R_Axial_DIN0207_L6.3mm_D2.5mm_P7.62mm_Horizontal" V 12680 7950 50  0001 C CNN
F 3 "~" H 12750 7950 50  0001 C CNN
	1    12750 7950
	0    -1   -1   0   
$EndComp
$Comp
L Device:R R11
U 1 1
P 12750 8050
F 0 "R11" V 12750 7600 50  0000 C CNN
F 1 "10K" V 12750 7750 50  0000 C CNN
F 2 "Resistor_THT:R_Axial_DIN0207_L6.3mm_D2.5mm_P7.62mm_Horizontal" V 12680 8050 50  0001 C CNN
F 3 "~" H 12750 8050 50  0001 C CNN
	1    12750 8050
	0    -1   -1   0   
$EndComp
$Comp
L Device:R R12
U 1 1
P 12750 8150
F 0 "R12" V 12750 7700 50  0000 C CNN
F 1 "10K" V 12750 7850 50  0000 C CNN
F 2 "Resistor_THT:R_Axial_DIN0207_L6.3mm_D2.5mm_P7.62mm_Horizontal" V 12680 8150 50  0001 C CNN
F 3 "~" H 12750 8150 50  0001 C CNN
	1    12750 8150
	0    -1   -1   0   
$EndComp
$Comp
L Device:R R13
U 1 1
P 12750 8250
F 0 "R13" V 12750 7800 50  0000 C CNN
F 1 "10K" V 12750 7950 50  0000 C CNN
F 2 "Resistor_THT:R_Axial_DIN0207_L6.3mm_D2.5mm_P7.62mm_Horizontal" V 12680 8250 50  0001 C CNN
F 3 "~" H 12750 8250 50  0001 C CNN
	1    12750 8250
	0    -1   -1   0   
$EndComp
$Comp
L power:VCC #PWR047
U 1 1
P 12950 7350
F 0 "#PWR047" H 12950 7200 50  0001 C CNN
F 1 "VCC" H 12967 7523 50  0000 C CNN
F 2 "" H 12950 7350 50  0001 C CNN
F 3 "" H 12950 7350 50  0001 C CNN
	1    12950 7350
	1    0    0    -1  
$EndComp
Wire Wire Line
	12950 7350 12950 7550
Wire Wire Line
	12950 8250 12900 8250
Wire Wire Line
	12900 7550 12950 7550
Connection ~ 12950 7550
Wire Wire Line
	12950 7550 12950 7650
Wire Wire Line
	12900 7650 12950 7650
Connection ~ 12950 7650
Wire Wire Line
	12950 7650 12950 7750
Wire Wire Line
	12900 7750 12950 7750
Connection ~ 12950 7750
Wire Wire Line
	12950 7750 12950 7850
Wire Wire Line
	12900 7850 12950 7850
Connection ~ 12950 7850
Wire Wire Line
	12950 7850 12950 7950
Wire Wire Line
	12900 7950 12950 7950
Wire Wire Line
	12950 7950 12950 8050
Wire Wire Line
	12900 8050 12950 8050
Connection ~ 12950 8050
Wire Wire Line
	12950 8050 12950 8150
Wire Wire Line
	12900 8150 12950 8150
Connection ~ 12950 8150
Wire Wire Line
	12950 8150 12950 8250
Wire Wire Line
	12500 7550 12600 7550
Wire Wire Line
	12500 7650 12600 7650
Wire Wire Line
	12500 7750 12600 7750
Wire Wire Line
	12500 7850 12600 7850
Wire Wire Line
	12500 7950 12600 7950
Wire Wire Line
	12500 8050 12600 8050
Wire Wire Line
	12500 8150 12600 8150
Wire Wire Line
	12500 8250 12600 8250
Connection ~ 1050 2350
NoConn ~ 14600 3000
NoConn ~ 15000 2700
NoConn ~ 15000 2600
Wire Wire Line
	15000 2400 15100 2400
$Comp
L power:+5V #PWR014
U 1 1
P 15100 2400
F 0 "#PWR014" H 15100 2250 50  0001 C CNN
F 1 "+5V" V 15100 2650 50  0000 C CNN
F 2 "" H 15100 2400 50  0001 C CNN
F 3 "" H 15100 2400 50  0001 C CNN
	1    15100 2400
	0    1    1    0   
$EndComp
$Comp
L power:GND #PWR012
U 1 1
P 14700 3100
F 0 "#PWR012" H 14700 2850 50  0001 C CNN
F 1 "GND" H 14705 2927 50  0000 C CNN
F 2 "" H 14700 3100 50  0001 C CNN
F 3 "" H 14700 3100 50  0001 C CNN
	1    14700 3100
	1    0    0    -1  
$EndComp
$Comp
L Connector:USB_B J3
U 1 1
P 14700 2600
F 0 "J3" H 14757 3067 50  0000 C CNN
F 1 "USB_POWER" H 14757 2976 50  0000 C CNN
F 2 "sidfi:CUI_UJ2-BH-1-TH" H 14850 2550 50  0001 C CNN
F 3 " ~" H 14850 2550 50  0001 C CNN
	1    14700 2600
	1    0    0    -1  
$EndComp
Wire Wire Line
	1050 1950 3300 1950
Wire Wire Line
	1050 2350 1050 1950
Wire Wire Line
	14700 3000 14700 3100
Connection ~ 12950 7950
Wire Wire Line
	8900 6150 9100 6150
$Comp
L power:+5V #PWR0101
U 1 1
P 9800 5800
F 0 "#PWR0101" H 9800 5650 50  0001 C CNN
F 1 "+5V" H 9800 5950 50  0000 C CNN
F 2 "" H 9800 5800 50  0001 C CNN
F 3 "" H 9800 5800 50  0001 C CNN
	1    9800 5800
	1    0    0    -1  
$EndComp
Wire Wire Line
	9800 5800 9800 6450
Wire Wire Line
	9800 6450 8900 6450
Wire Wire Line
	6250 5800 6250 6350
Wire Wire Line
	6550 5800 6550 6550
Wire Wire Line
	9100 5800 9100 6150
Connection ~ 2500 6300
Wire Wire Line
	2400 6300 2500 6300
Connection ~ 2600 6000
Wire Wire Line
	3600 6400 3700 6400
Wire Wire Line
	3700 6400 3800 6400
Connection ~ 3700 6400
Wire Wire Line
	2500 6300 2800 6300
Wire Wire Line
	2500 7850 2800 7850
Wire Wire Line
	2500 6300 2500 7850
Wire Wire Line
	2700 7650 2800 7650
Wire Wire Line
	2700 6850 2700 7650
Wire Wire Line
	3600 7650 3800 7650
Wire Wire Line
	3600 7550 3800 7550
Wire Wire Line
	3600 7450 3800 7450
Wire Wire Line
	3600 7350 3800 7350
Wire Wire Line
	3600 7250 3800 7250
Connection ~ 2600 7350
Wire Wire Line
	2600 7550 2600 7350
Wire Wire Line
	2800 7550 2600 7550
Wire Wire Line
	2600 7350 2600 6000
Wire Wire Line
	2800 7350 2600 7350
$Comp
L power:GND #PWR09
U 1 1
P 3200 8150
F 0 "#PWR09" H 3200 7900 50  0001 C CNN
F 1 "GND" H 3205 7977 50  0000 C CNN
F 2 "" H 3200 8150 50  0001 C CNN
F 3 "" H 3200 8150 50  0001 C CNN
	1    3200 8150
	1    0    0    -1  
$EndComp
$Comp
L power:+5V #PWR08
U 1 1
P 3200 7050
F 0 "#PWR08" H 3200 6900 50  0001 C CNN
F 1 "+5V" H 3200 7200 50  0000 C CNN
F 2 "" H 3200 7050 50  0001 C CNN
F 3 "" H 3200 7050 50  0001 C CNN
	1    3200 7050
	1    0    0    -1  
$EndComp
NoConn ~ 3600 7950
NoConn ~ 3600 7850
NoConn ~ 3600 7750
Text GLabel 3800 7650 2    50   Input ~ 0
A4
Text GLabel 3800 7550 2    50   Input ~ 0
A3
Text GLabel 3800 7450 2    50   Input ~ 0
A2
Text GLabel 3800 7350 2    50   Input ~ 0
A1
Text GLabel 3800 7250 2    50   Input ~ 0
A0
$Comp
L 74xx:74HCT164 U2
U 1 1
P 3200 7550
F 0 "U2" H 2900 8050 50  0000 C CNN
F 1 "74HCT164" H 3500 8050 50  0000 C CNN
F 2 "Package_DIP:DIP-14_W7.62mm" H 4100 7250 50  0001 C CNN
F 3 "https://assets.nexperia.com/documents/data-sheet/74HC_HCT164.pdf" H 4100 7250 50  0001 C CNN
	1    3200 7550
	1    0    0    -1  
$EndComp
Wire Wire Line
	3700 6400 3700 6850
Wire Wire Line
	3700 6850 2700 6850
Wire Wire Line
	14700 5650 14700 6550
Wire Wire Line
	14700 6550 14850 6550
Wire Wire Line
	14600 6700 14600 6450
Wire Wire Line
	14600 6450 14850 6450
Wire Wire Line
	14450 5750 14850 5750
Wire Wire Line
	14450 6050 14850 6050
Wire Wire Line
	14450 6150 14850 6150
Wire Wire Line
	14450 6250 14850 6250
Wire Wire Line
	14450 6350 14850 6350
Wire Wire Line
	14950 8300 15250 8300
Wire Wire Line
	15250 7350 15250 8300
NoConn ~ 14850 5850
NoConn ~ 14850 5950
$Comp
L Connector_Generic:Conn_01x02 J6
U 1 1
P 15000 1200
F 0 "J6" H 15080 1192 50  0000 L CNN
F 1 "5V" H 15080 1101 50  0000 L CNN
F 2 "Connector_PinHeader_2.54mm:PinHeader_1x02_P2.54mm_Vertical" H 15000 1200 50  0001 C CNN
F 3 "~" H 15000 1200 50  0001 C CNN
	1    15000 1200
	1    0    0    -1  
$EndComp
$Comp
L power:+5V #PWR042
U 1 1
P 14700 950
F 0 "#PWR042" H 14700 800 50  0001 C CNN
F 1 "+5V" H 14715 1123 50  0000 C CNN
F 2 "" H 14700 950 50  0001 C CNN
F 3 "" H 14700 950 50  0001 C CNN
	1    14700 950 
	1    0    0    -1  
$EndComp
$Comp
L power:GND #PWR048
U 1 1
P 14700 1500
F 0 "#PWR048" H 14700 1250 50  0001 C CNN
F 1 "GND" H 14705 1327 50  0000 C CNN
F 2 "" H 14700 1500 50  0001 C CNN
F 3 "" H 14700 1500 50  0001 C CNN
	1    14700 1500
	1    0    0    -1  
$EndComp
Wire Wire Line
	14800 1300 14700 1300
Wire Wire Line
	14700 1300 14700 1500
Wire Wire Line
	14800 1200 14700 1200
Wire Wire Line
	14700 1200 14700 950 
$Comp
L logo:LOGO #G1
U 1 1
P 12850 10250
F 0 "#G1" H 12850 10030 60  0001 C CNN
F 1 "LOGO" H 12850 10470 60  0001 C CNN
F 2 "" H 12850 10250 50  0001 C CNN
F 3 "" H 12850 10250 50  0001 C CNN
	1    12850 10250
	1    0    0    -1  
$EndComp
$EndSCHEMATC
